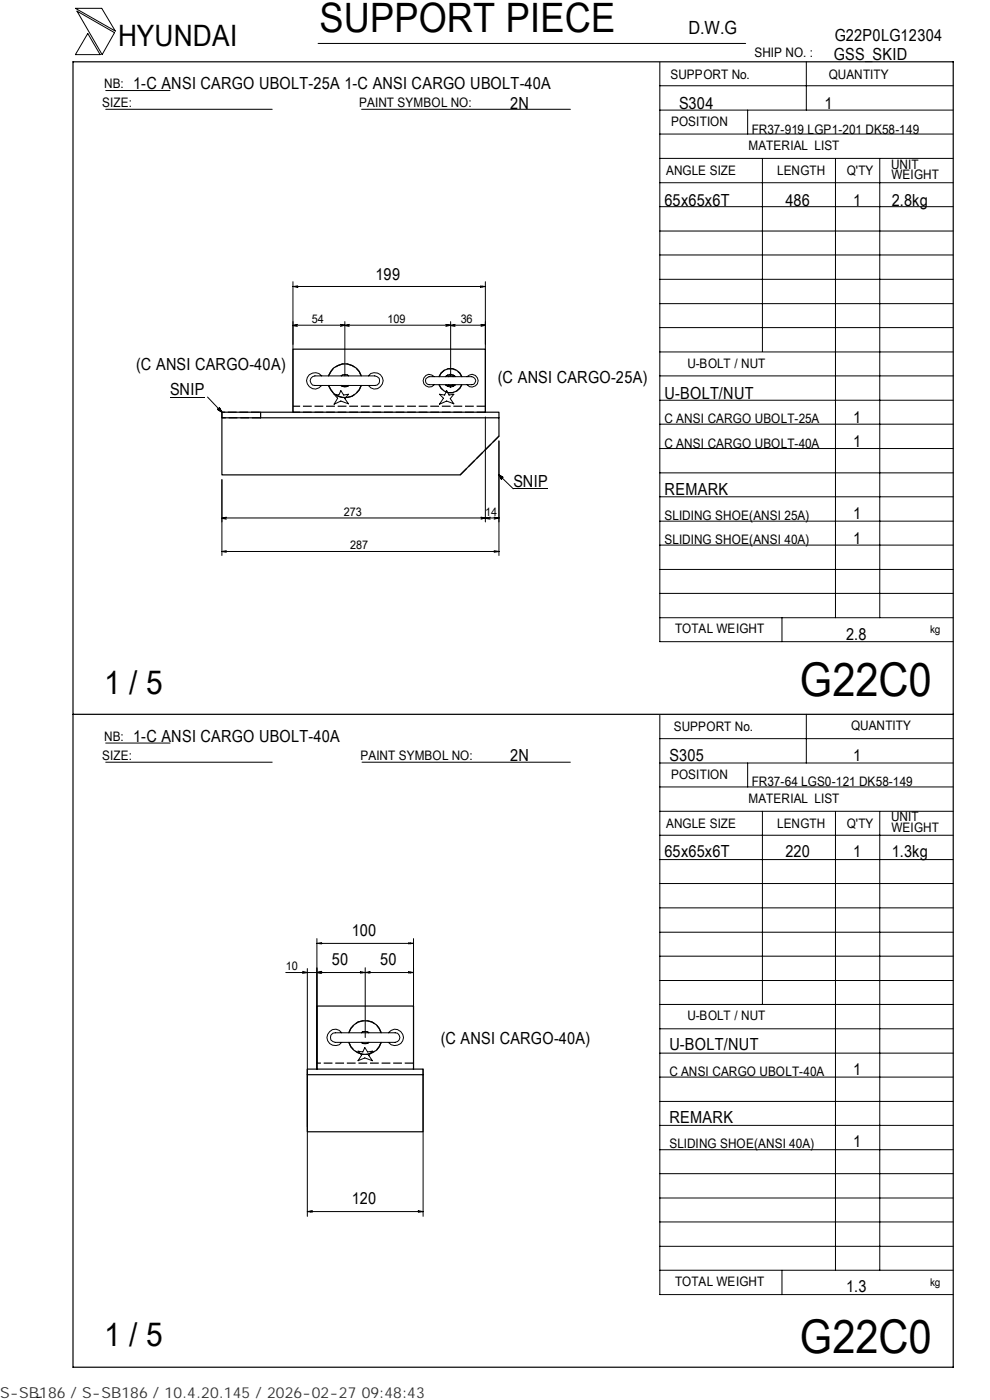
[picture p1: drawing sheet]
<svg xmlns="http://www.w3.org/2000/svg" width="210mm" height="297mm" viewBox="0 0 210 297" stroke-linecap="round" stroke-linejoin="round" font-family="sans-serif">
<g fill="none" stroke="#000" stroke-width=".21">
<path d="M16 1.8h5.6l2.9 4.8zM16.3 2.4l8 4.5-2.6 4.7zM18.6 7.1l2.6 4.5h-5.2zM22.4 19.2h13.7M67.5 9.2h90.6M139.9 18.2h62.3M139.9 13.2v122.9h62.3M171 13.1v10.3M22.4 23.2h35.3M76.7 23.2h44.3M139.9 38.8h62.3M139.9 33.6h62.3"/>
<path d="M139.9 28.4h62.3M139.9 23.4h62.3M158.6 23.4v5M161.7 33.6v41M177.2 33.7v97.4M186.6 33.7v97.4M62.1 59.8v27.7M102.9 59.8v27.7M139.9 59.3h62.3M139.9 54.1h62.3M139.9 49h62.3M139.9 43.8h62.3"/>
<path d="M62.1 60.8l1.1-.1v.2zM62.1 60.8h40.8M62.1 69h40.8M62.8 60.7v.2M63.1 68.8l-1 .3 1 .1M68.2 79.7a1.77 1.77 0 0 0-2.6-.3 1.77 1.77 0 0 0 0 2.7 1.77 1.77 0 0 0 2.6-.3M72.2 68.8l.9 .2-.9 .2M73.1 68.2v11.5M74.1 68.8l-1 .3 1 .1M78.1 79.7a1.73 1.73 0 0 1 2.6-.2 1.73 1.73 0 0 1 0 2.5 1.73 1.73 0 0 1-2.6-.2M92.1 79.9a1.34 1.34 0 0 0-1.9-.1 1.34 1.34 0 0 0 0 1.9 1.34 1.34 0 0 0 1.9-.1M94.6 68.8l1 .2-1 .2"/>
<path d="M95.6 68.2v11.5M96.5 68.8l-.9 .3 .9 .1M99 79.9a1.34 1.34 0 0 1 2-.1 1.34 1.34 0 0 1 0 1.9 1.34 1.34 0 0 1-2-.1M101.9 60.7l1 .1-1 .1zM102 68.8l.9 .2M102.3 60.7v.2M102.9 69l-.9 .2M139.9 79.7h62.3M139.9 74.7h62.3M139.9 69.5h62.3M139.9 64.4h62.3M36.1 84.2h7.3"/>
<path d="M44 84.2l3.1 3.3M46.1 86.9l.5-.4 .5 1zM65.9 80.3l.4-.4 .5-.2h12.7a1.02 1.02 0 0 1 1 1.1 1.02 1.02 0 0 1-1 1h-12.7a1.02 1.02 0 0 1-.9-1.5zM70.9 83.6l1 .2 .4-.9 .6 .9 1-.2-.8 1 .8 1.1-1.6-.6-1.4 .7 .7-1.3zM90.3 80.3l.7-.4h9.1a.85 .85 0 0 1 .8 .9 .85 .85 0 0 1-.8 .8h-9.1a.85 .85 0 0 1-.7-1.3zM93.2 83.6l1.1 .2 .4-.9 .5 .9 1.1-.2-.8 1 .8 1.1-1.6-.6-1.5 .7 .9-1.3zM102.9 88.5v22.2M105.8 93.5v24.3M139.9 95.2h62.3M139.9 90h62.3M139.9 84.9h62.3M47.1 101.8v16"/>
<path d="M47.1 117l.9 .2M47.1 117h58.7M48 109.7l-.9 .3 .9 .1M48 116.8l-.9 .2M102 109.7l.9 .2-.9 .2M104 109.7l-1.1 .3 1.1 .1M104.8 109.7l1 .2M104.8 116.8l1 .2M105.8 100.7l.9 .6-.4 .4zM105.8 100.7l3.1 3h7.3M105.8 109.9h-58.7M105.8 109.9l-1 .2"/>
<path d="M105.8 117l-1 .2M139.9 100.3h62.3M139.9 115.6h62.3M139.9 110.6h62.3M139.9 105.4h62.3M139.9 131.1h62.3M139.9 125.9h62.3M139.9 120.8h62.3M165.9 131.1v5M22.4 157.6h13.7M139.9 151.7v122.9h62.3M139.9 156.7h62.3"/>
<path d="M171 151.5v10.4M22.4 161.7h35.3M76.8 161.7h44.2M139.9 177.2h62.3M139.9 172.1h62.3M139.9 167h62.3M139.9 161.9h62.3M158.6 161.9v5.1M161.7 172.1v41M177.2 172.2v97.3M186.6 172.2v97.3M67.2 199.1v27.7"/>
<path d="M87.7 199.1v27.7M139.9 182.4h62.3M139.9 197.8h62.3M139.9 192.6h62.3M139.9 187.4h62.3M64.2 206.1l1 .2-1 .2M65.2 205.5v52.6M67.2 200.1h1v.1zM67.2 200.1h20.5M67.2 206.3l.9 .2M67.2 206.3l1-.1v.2zM67.9 200.1v.1"/>
<path d="M67.9 206.2v.2M68.1 206.1l-.9 .2M70.6 219.2l13.2-.1a1.02 1.02 0 0 1 1 1 1.02 1.02 0 0 1-1 1h-12.7a1.03 1.03 0 0 1-1-.7 1.03 1.03 0 0 1 .5-1.2zM72.5 219.1a1.73 1.73 0 0 0-2.6-.3 1.73 1.73 0 0 0 0 2.6 1.73 1.73 0 0 0 2.6-.3M76.4 206.2l1.1 .1-1.1 .1zM76.8 206.2v.2M77.5 206.3l1-.1v.2zM77.5 205.3v14.8M78.1 206.2v.2M82.4 219.1a1.77 1.77 0 0 1 2.6-.3 1.77 1.77 0 0 1 0 2.6 1.77 1.77 0 0 1-2.6-.3M86.7 206.2l1 .1-1 .1zM86.7 200.1h1l-1 .1z"/>
<path d="M87 200.1v.1M87 206.2v.2M87.7 206.3h-27.1M139.9 218.3h62.3M139.9 213.1h62.3M139.9 208h62.3M139.9 202.9h62.3M75.9 223l1.1 .2 .4-1 .6 1 1-.2-.8 .9 .8 1.1-1.6-.6-1.5 .6 .8-1.2zM89.7 226.8v31.3M139.9 238.7h62.3M139.9 233.7h62.3M139.9 228.5h62.3"/>
<path d="M139.9 223.4h62.3M65.2 257l1-.1v.2zM65.2 257h24.5M65.9 257v.1M88.7 256.9l1 .1-1 .1zM89.1 257v.1M139.9 259.2h62.3M139.9 254.2h62.3M139.9 249h62.3M139.9 243.9h62.3M139.9 269.5h62.3M139.9 264.4h62.3"/>
<path d="M165.9 269.5v5.1M8.8 296.4l-1 .1"/>
</g>
<path d="M95 79.9l.3-.2 .9 .2M96.2 79.9l-.5-.2-.7 .2M95 81.6l.3 .2 .9-.2M96.2 81.6l-.5 .2-.7-.2" fill="none" stroke="#000" stroke-width=".25" stroke-dasharray=".7 .3" stroke-linecap="butt"/>
<g fill="none" stroke="#000" stroke-width=".25">
<path d="M15.5 13.1h186.7v277h-186.7zM62.1 74.1h40.8v13.4h-40.8zM69.7 79.7a3.6 3.6 0 0 1 3.4-2.5 3.6 3.6 0 0 1 3.5 2.5M93.1 79.9a2.54 2.54 0 0 1 2.4-1.7 2.54 2.54 0 0 1 2.4 1.7M47.1 88.6v12.1h50.5l8.2-8.2v-3.9M47.1 87.5h8.2v1.1h-8.2zM55.3 87.5h6.8M69.7 81.8a3.6 3.6 0 0 0 3.4 2.6 3.6 3.6 0 0 0 3.5-2.6M93.1 81.6a2.54 2.54 0 0 0 2.4 1.7 2.54 2.54 0 0 0 2.4-1.7M102.9 87.5h2.9v1.1h-50.5M15.5 151.5h186.7M67.2 213.4h20.5v13.4h-20.5z"/>
<path d="M74 219.1a3.6 3.6 0 0 1 3.4-2.6 3.6 3.6 0 0 1 3.4 2.6M65.2 228v12.1h24.5v-12.1M67.2 226.8h-2v1.2h24.5v-1.2h-2M74 221.1a3.6 3.6 0 0 0 3.4 2.6 3.6 3.6 0 0 0 3.4-2.6"/>
</g>
<path d="M69.7 79.7a3.6 3.6 0 0 1 3.4-2.5 3.6 3.6 0 0 1 3.5 2.5M93.1 79.9a2.54 2.54 0 0 1 2.4-1.7 2.54 2.54 0 0 1 2.4 1.7M47.1 88.6v-1.1h8.2M55.3 88.6h-8.2M76.6 81.8a3.6 3.6 0 0 1-3.5 2.6 3.6 3.6 0 0 1-3.4-2.6M97.9 81.6a2.54 2.54 0 0 1-2.4 1.7 2.54 2.54 0 0 1-2.4-1.7M102.9 86.2h-40.8M102.9 87.5h-40.8M97.6 100.7l8.2-8.2M74 219.1a3.6 3.6 0 0 1 3.4-2.6 3.6 3.6 0 0 1 3.4 2.6M80.8 221.1a3.6 3.6 0 0 1-3.4 2.6 3.6 3.6 0 0 1-3.4-2.6M87.7 225.5h-20.5" fill="none" stroke="#000" stroke-width=".25" stroke-dasharray="1.9 .6" stroke-linecap="butt"/>
<path d="M94.5 79.9a1.36 1.36 0 0 1 2.1 0M96.6 79.9a1.36 1.36 0 0 0-2.1 0M94.5 81.6a1.36 1.36 0 0 0 2.1 0M96.6 81.6a1.36 1.36 0 0 1-2.1 0" fill="none" stroke="#000" stroke-width=".25" stroke-dasharray="1.3 .4" stroke-linecap="butt"/>
<path d="M72.3 79.7l.6-.2h.6l.5 .2M74 79.7l-.5-.2h-.6l-.6 .2M72.3 81.8l.6 .2h.6l.5-.2M74 81.8l-.5 .2h-.6l-.6-.2M76.6 219.1l.5-.2h.6l.6 .2M78.3 219.1l-.6-.2h-.6l-.5 .2M76.6 221.1l.5 .3h.6l.6-.3M78.3 221.1l-.6 .3h-.6l-.5-.3" fill="none" stroke="#000" stroke-width=".25" stroke-dasharray="1 .3" stroke-linecap="butt"/>
<path d="M46.1 86.6h1v.9h-1zM105.9 100.8h.8v.9h-.8z" fill="#000"/>
<g font-size="9.9">
<text x="169.7" y="147.6">G22C0</text>
<text x="169.7" y="286.9">G22C0</text>
</g>
<text font-size="8.6" x="67.7" y="6.9">SUPPORT PIECE</text>
<g font-size="7">
<text x="22.1" y="147.2">1 / 5</text>
<text x="22.1" y="285.6">1 / 5</text>
</g>
<text font-size="6.3" x="25.1" y="9.8">HYUNDAI</text>
<text font-size="3.9" x="146" y="7.3">D.W.G</text>
<g font-size="3.5">
<text x="177" y="8.7">G22P0LG12304</text>
<text x="176.9" y="12.8">GSS_SKID</text>
<text x="28.3" y="19">1-C ANSI CARGO UBOLT-25A 1-C ANSI CARGO UBOLT-40A</text>
<text x="108.2" y="23.1">2N</text>
<text x="144" y="23.1">S304</text>
<text x="174.8" y="23.1">1</text>
<text x="141" y="43.6">65x65x6T</text>
<text x="166.6" y="43.6">486</text>
<text x="180.9" y="43.6">1</text>
<text x="189.1" y="43.6">2.8kg</text>
<text x="79.7" y="59.4">199</text>
<text x="28.9" y="78.6">(C ANSI CARGO-40A)</text>
<text x="36.1" y="83.8">SNIP</text>
<text x="105.6" y="81.2">(C ANSI CARGO-25A)</text>
<text x="141" y="84.6">U-BOLT/NUT</text>
<text x="180.9" y="89.7">1</text>
<text x="180.9" y="94.8">1</text>
<text x="108.9" y="103.3">SNIP</text>
<text x="141" y="105.1">REMARK</text>
<text x="180.9" y="110.2">1</text>
<text x="180.9" y="115.3">1</text>
<text x="179.5" y="135.8">2.8</text>
<text x="28.3" y="157.3">1-C ANSI CARGO UBOLT-40A</text>
<text x="108.2" y="161.4">2N</text>
<text x="142" y="161.4">S305</text>
<text x="180.9" y="161.4">1</text>
<text x="141" y="181.9">65x65x6T</text>
<text x="166.6" y="181.9">220</text>
<text x="180.9" y="181.9">1</text>
<text x="189.1" y="181.9">1.3kg</text>
<text x="74.6" y="198.6">100</text>
<text x="70.4" y="204.8">50</text>
<text x="80.6" y="204.8">50</text>
<text x="93.5" y="221.4">(C ANSI CARGO-40A)</text>
<text x="142" y="222.8">U-BOLT/NUT</text>
<text x="180.9" y="228">1</text>
<text x="142" y="238.3">REMARK</text>
<text x="180.9" y="243.3">1</text>
<text x="74.6" y="255.5">120</text>
<text x="179.5" y="274.1">1.3</text>
</g>
<text font-size="3.2" fill="#323232" x="0" y="296.6">S-SB186 / S-SB186 / 10.4.20.145 / 2026-02-27 09:48:43</text>
<g font-size="2.8">
<text x="142.2" y="16.8">SUPPORT No.</text>
<text x="160" y="12.2">SHIP NO. :</text>
<text x="175.8" y="16.7">QUANTITY</text>
<text x="21.7" y="22.8">SIZE:</text>
<text x="22.1" y="18.7">NB:</text>
<text x="76.2" y="22.8">PAINT SYMBOL NO:</text>
<text x="142.3" y="26.8">POSITION</text>
<text x="159.4" y="28.4">FR37-919 LGP1-201 DK58-149</text>
<text x="158.8" y="31.7">MATERIAL LIST</text>
<text x="189" y="35.8">UNIT</text>
<text x="141.3" y="37.2">ANGLE SIZE</text>
<text x="164.8" y="37.1">LENGTH</text>
<text x="179.6" y="37.1">Q'TY</text>
<text x="189.1" y="38">WEIGHT</text>
<text x="145.8" y="78">U-BOLT / NUT</text>
<text x="141" y="89.8">C ANSI CARGO UBOLT-25A</text>
<text x="141" y="95">C ANSI CARGO UBOLT-40A</text>
<text x="141" y="110.3">SLIDING SHOE(ANSI 25A)</text>
<text x="141" y="115.5">SLIDING SHOE(ANSI 40A)</text>
<text x="143.2" y="134.4">TOTAL WEIGHT</text>
<text x="142.9" y="155">SUPPORT No.</text>
<text x="180.5" y="154.9">QUANTITY</text>
<text x="21.7" y="161.3">SIZE:</text>
<text x="22.1" y="157.1">NB:</text>
<text x="76.5" y="161.2">PAINT SYMBOL NO:</text>
<text x="142.3" y="165.3">POSITION</text>
<text x="159.4" y="166.7">FR37-64 LGS0-121 DK58-149</text>
<text x="158.8" y="170.3">MATERIAL LIST</text>
<text x="141.3" y="175.7">ANGLE SIZE</text>
<text x="164.8" y="175.6">LENGTH</text>
<text x="179.6" y="175.6">Q'TY</text>
<text x="189" y="174.2">UNIT</text>
<text x="189.1" y="176.5">WEIGHT</text>
<text x="145.8" y="216.5">U-BOLT / NUT</text>
<text x="142" y="228.2">C ANSI CARGO UBOLT-40A</text>
<text x="142" y="243.5">SLIDING SHOE(ANSI 40A)</text>
<text x="143.2" y="272.9">TOTAL WEIGHT</text>
</g>
<g font-size="2.5">
<text x="66.1" y="68.5">54</text>
<text x="82.2" y="68.5">109</text>
<text x="97.7" y="68.5">36</text>
<text x="72.9" y="109.4">273</text>
<text x="102.9" y="109.4">14</text>
<text x="74.3" y="116.5">287</text>
<text x="60.6" y="205.8">10</text>
</g>
<g font-size="2.3">
<text x="197.3" y="134.3">kg</text>
<text x="197.3" y="272.8">kg</text>
</g>
</svg>
